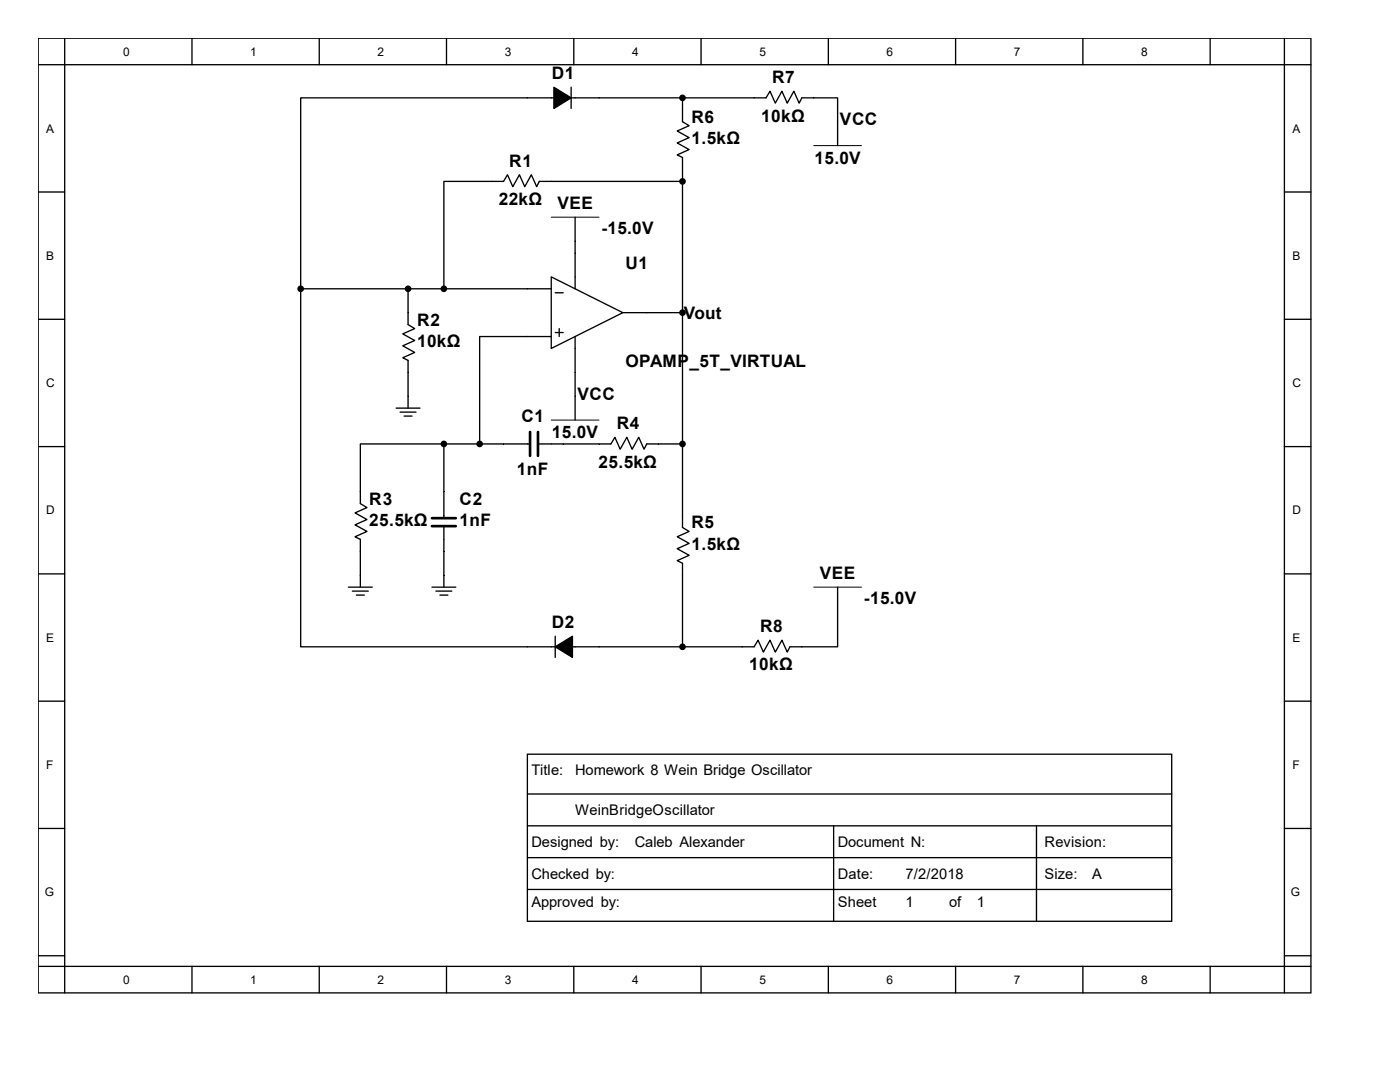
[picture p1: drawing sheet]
<svg xmlns="http://www.w3.org/2000/svg" width="279mm" height="216mm" viewBox="0 0 279 216" stroke-linecap="round" stroke-linejoin="round" font-family="sans-serif">
<g fill="none" stroke="#000" stroke-width=".26">
<path d="M7.6 7.6h254v190.5h-254zM7.6 12.9h254M12.9 7.6v190.5M38.3 7.6v5.3M63.7 7.6v5.3M89.1 7.6v5.3M114 17.4v4.2M114.5 7.6v5.3M136.2 19.5v4.8l1.3 .8-2.4 1 2.4 1.4-2.4 1 2.4 1.3-2.4 1.1 1.1 .5v73.9l1.3 .7-2.4 1.1 2.4 1.3-2.4 1.1 2.4 1.3-2.4 1.1 1.1 .5v16.7M139.9 7.6v5.3M165.3 7.6v5.3M190.7 7.6v5.3"/>
<path d="M216.1 7.6v5.3M241.5 7.6v5.3M256.3 7.6v190.5M7.6 38.3h5.3M136.2 36.2h-28.6l-.5 1.1-1.1-2.4-1.3 2.4-1-2.4-1.4 2.4-1-2.4-.8 1.3h-11.9v21.4M167.2 29.1v-9.6h-7.2l-.5 1.1-1.1-2.4-1.3 2.4-1-2.4-1.4 2.4-1-2.4-.8 1.3h-92.9v38.1M256.3 38.3h5.3M60 57.6v71.5h90.5l.8-1.4 1 2.4 1.4-2.4 1 2.4 1.4-2.4 1 2.4 .5-1h9.6v-11.9M60 57.6h50M81.4 57.6v7.2l1.4 .8-2.4 1 2.4 1.3-2.4 1.1 2.4 1.3-2.4 1.1 1 .5v9.5M110 55.2l14.3 7.2-14.3 7.1zM110.8 58.4h1.6"/>
<path d="M114.8 43.3v14.3M7.6 63.7h5.3M110 67.2h-14.3v21.4M110.8 66.4h1.6M111.6 65.6v1.6M114.8 67.2v16.6M124.3 62.4h11.9M256.3 63.7h5.3M7.6 89.1h5.3M79.1 81.4h4.7M79.9 82.2h3.1M80.6 83h1.6"/>
<path d="M88.6 88.6h-16.7v11.9l1.3 .8-2.3 1 2.3 1.4-2.3 1 2.3 1.3-2.3 1.1 1 .5v9.6M88.6 88.6h17.2M88.6 88.6v14.8M107.4 88.6h14.5l.8-1.3 1.1 2.3 1.3-2.3 1.1 2.3 1.3-2.3 1 2.3 .6-1h7.1M256.3 89.1h5.3M7.6 114.5h5.3M69.5 117.2h4.8M70.3 118h3.2M71.1 118.7h1.6M86.2 117.2h4.8M87 118h3.2M87.8 118.7h1.6"/>
<path d="M88.6 105v12.2M256.3 114.5h5.3M7.6 139.9h5.3M110.8 126.9v4.3M256.3 139.9h5.3M105.3 150.5h128.5v33.3h-128.5zM105.3 158.4h128.5M7.6 165.3h5.3M105.3 164.8h128.5M105.3 171.1h128.5M105.3 177.5h128.5M166.4 164.8v19"/>
<path d="M206.9 164.8v19M256.3 165.3h5.3M7.6 190.7h5.3M7.6 192.8h254M38.3 192.8v5.3M63.7 192.8v5.3M89.1 192.8v5.3M114.5 192.8v5.3M139.9 192.8v5.3M165.3 192.8v5.3M190.7 192.8v5.3M216.1 192.8v5.3"/>
<path d="M241.5 192.8v5.3M256.3 190.7h5.3"/>
</g>
<path d="M105.8 86.2v4.8M107.4 86.2v4.8M86.2 103.4h4.8M86.2 105h4.8" fill="none" stroke="#000" stroke-width=".53"/>
<g fill="#000" stroke="#000" stroke-width=".26">
<path d="M110.5 17.4l3.5 2.1-3.5 2.1zM110.8 129.1l3.4-2.2v4.3z"/>
<circle cx="136.2" cy="19.5" r=".53"/>
<circle cx="136.2" cy="36.2" r=".53"/>
<circle cx="60" cy="57.6" r=".53"/>
<circle cx="81.4" cy="57.6" r=".53"/>
<circle cx="88.6" cy="57.6" r=".53"/>
<circle cx="136.2" cy="62.4" r=".53"/>
<circle cx="88.6" cy="88.6" r=".53"/>
<circle cx="95.7" cy="88.6" r=".53"/>
<circle cx="136.2" cy="88.6" r=".53"/>
<circle cx="136.2" cy="129.1" r=".53"/>
</g>
<path d="M162.4 29.1h9.5M110 43.3h9.5M110 83.8h9.5M162.4 117.2h9.5" fill="none" stroke="#000" stroke-width=".2"/>
<g font-size="3.4">
<text x="110.1" y="15.8">D1</text>
<text x="154.1" y="16.6">R7</text>
<text x="138" y="24.5">R6</text>
<text x="138" y="28.7">1.5kΩ</text>
<text x="151.9" y="24.3">10kΩ</text>
<text x="167.6" y="25">VCC</text>
<text x="101.6" y="33.2">R1</text>
<text x="162.6" y="32.7">15.0V</text>
<text x="99.5" y="40.9">22kΩ</text>
<text x="111.3" y="41.7">VEE</text>
<text x="120" y="46.7">-15.0V</text>
<text x="124.8" y="53.6">U1</text>
<text x="83.2" y="65">R2</text>
<text x="136.4" y="63.7">Vout</text>
<text x="83.2" y="69.2">10kΩ</text>
<text x="124.8" y="73.2">OPAMP_5T_VIRTUAL</text>
<text x="115.3" y="79.8">VCC</text>
<text x="104.1" y="84.3">C1</text>
<text x="110.1" y="87.5">15.0V</text>
<text x="123.1" y="85.6">R4</text>
<text x="103.1" y="94.9">1nF</text>
<text x="119.5" y="93.3">25.5kΩ</text>
<text x="73.7" y="100.7">R3</text>
<text x="91.7" y="100.7">C2</text>
<text x="73.7" y="104.9">25.5kΩ</text>
<text x="91.7" y="104.9">1nF</text>
<text x="138" y="105.5">R5</text>
<text x="138" y="109.7">1.5kΩ</text>
<text x="163.6" y="115.5">VEE</text>
<text x="110.1" y="125.3">D2</text>
<text x="172.4" y="120.6">-15.0V</text>
<text x="151.7" y="126.1">R8</text>
<text x="149.5" y="133.8">10kΩ</text>
</g>
<g font-size="2.9">
<text x="106" y="154.7">Title:</text>
<text x="114.8" y="154.7">Homework 8 Wein Bridge Oscillator</text>
<text x="114.8" y="162.6">WeinBridgeOscillator</text>
<text x="106" y="169">Designed by:</text>
<text x="126.7" y="169">Caleb Alexander</text>
<text x="167.2" y="169">Document N:</text>
<text x="208.4" y="169">Revision:</text>
<text x="106" y="175.3">Checked by:</text>
<text x="167.2" y="175.3">Date:</text>
<text x="180.7" y="175.3">7/2/2018</text>
<text x="208.4" y="175.3">Size:</text>
<text x="218" y="175.3">A</text>
<text x="106" y="180.9">Approved by:</text>
<text x="167.2" y="180.9">Sheet</text>
<text x="180.7" y="180.9">1</text>
<text x="189.4" y="180.9">of</text>
<text x="194.9" y="180.9">1</text>
</g>
<g font-size="2.4">
<text x="24.6" y="11.1">0</text>
<text x="50" y="11.1">1</text>
<text x="75.4" y="11.1">2</text>
<text x="100.8" y="11.1">3</text>
<text x="126.2" y="11.1">4</text>
<text x="151.6" y="11.1">5</text>
<text x="177" y="11.1">6</text>
<text x="202.4" y="11.1">7</text>
<text x="227.8" y="11.1">8</text>
<text x="9.2" y="26.5">A</text>
<text x="257.9" y="26.5">A</text>
<text x="9.2" y="51.9">B</text>
<text x="257.9" y="51.9">B</text>
<text x="9.2" y="77.3">C</text>
<text x="257.9" y="77.3">C</text>
<text x="9.2" y="102.7">D</text>
<text x="257.9" y="102.7">D</text>
<text x="9.2" y="128.1">E</text>
<text x="257.9" y="128.1">E</text>
<text x="9.2" y="153.5">F</text>
<text x="257.9" y="153.5">F</text>
<text x="8.9" y="178.9">G</text>
<text x="257.6" y="178.9">G</text>
<text x="24.6" y="196.3">0</text>
<text x="50" y="196.3">1</text>
<text x="75.4" y="196.3">2</text>
<text x="100.8" y="196.3">3</text>
<text x="126.2" y="196.3">4</text>
<text x="151.6" y="196.3">5</text>
<text x="177" y="196.3">6</text>
<text x="202.4" y="196.3">7</text>
<text x="227.8" y="196.3">8</text>
</g>
</svg>
